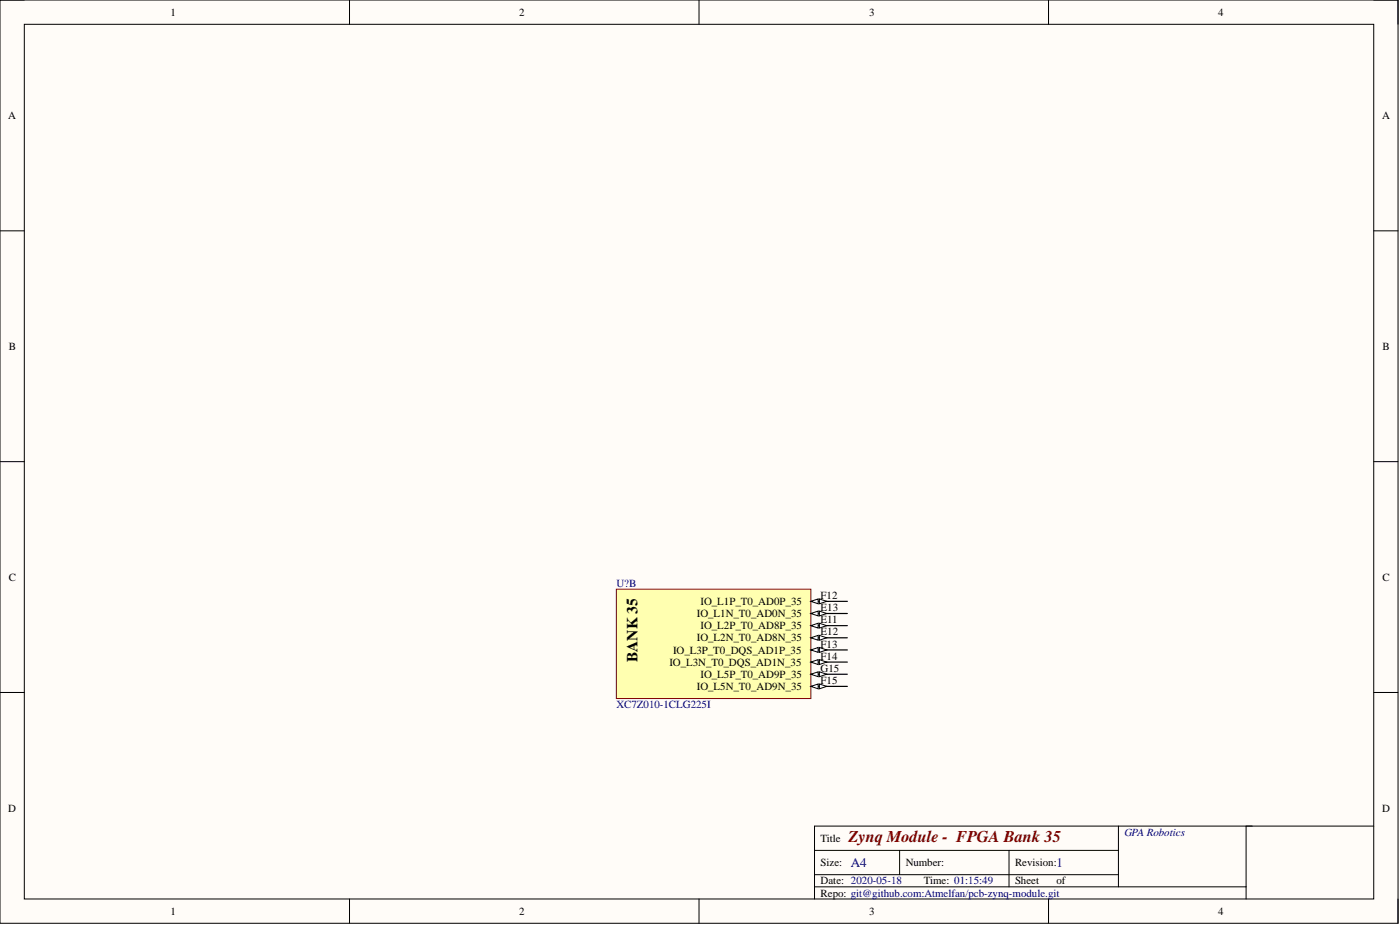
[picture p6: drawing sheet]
<svg xmlns="http://www.w3.org/2000/svg" width="292mm" height="193mm" viewBox="0 0 292 193" stroke-linecap="round" stroke-linejoin="round" font-family="sans-serif">
<path d="M0 0h291.7v192.6h-291.7z" fill-rule="evenodd" fill="#fffcf8"/>
<path d="M0 0h291.7v192.6h-291.7z" fill="none" stroke="#000" stroke-width=".21"/>
<path d="M5.1 5.1h281.5v182.4h-281.5z" fill-rule="evenodd" fill="#fffcf8"/>
<g fill="none" stroke="#000" stroke-width=".21">
<path d="M0 0h5.1M5.1 5.1h281.5v182.4h-281.5zM72.9 0v5.1M145.8 0v5.1M218.8 0v5.1M286.6 0h5.1v5.1M0 48.2h5.1M286.6 48.2h5.1M0 96.3h5.1M286.6 96.3h5.1M0 144.5h5.1M286.6 144.5h5.1"/>
<path d="M169.9 177.4h63.5M187.7 177.4v5.1M210.5 177.4v7.6M233.4 172.3v12.7M260 172.3v15.2M286.6 172.3h-116.7v15.2M72.9 187.5v5.1M145.8 187.5v5.1M169.9 185h90.1M169.9 182.5h63.5M218.8 187.5v5.1M291.7 187.5v5.1"/>
</g>
<path d="M128.6 122.9h40.6v22.8h-40.6z" fill-rule="evenodd" fill="#ffffb0"/>
<path d="M128.6 122.9h40.6v22.8h-40.6z" fill="none" stroke="#800000" stroke-width=".21"/>
<path d="M169.2 128h7.6" fill="none" stroke="#000" stroke-width=".25"/>
<path d="M169.2 128l1.5-.5v1z" fill="#f8fcff"/>
<path d="M169.2 128l1.5-.5v1z" fill="none" stroke="#000" stroke-width=".21"/>
<path d="M171 127.5l1.5 .5-1.5 .5z" fill="#f8fcff"/>
<path d="M171 127.5l1.5 .5-1.5 .5z" fill="none" stroke="#000" stroke-width=".21"/>
<path d="M169.2 125.5h7.6" fill="none" stroke="#000" stroke-width=".25"/>
<path d="M169.2 125.5l1.5-.6v1.1z" fill="#f8fcff"/>
<path d="M169.2 125.5l1.5-.6v1.1z" fill="none" stroke="#000" stroke-width=".21"/>
<path d="M171 124.9l1.5 .6-1.5 .5z" fill="#f8fcff"/>
<path d="M171 124.9l1.5 .6-1.5 .5z" fill="none" stroke="#000" stroke-width=".21"/>
<path d="M169.2 133.1h7.6" fill="none" stroke="#000" stroke-width=".25"/>
<path d="M169.2 133.1l1.5-.6v1.1z" fill="#f8fcff"/>
<path d="M169.2 133.1l1.5-.6v1.1z" fill="none" stroke="#000" stroke-width=".21"/>
<path d="M171 132.5l1.5 .6-1.5 .5z" fill="#f8fcff"/>
<path d="M171 132.5l1.5 .6-1.5 .5z" fill="none" stroke="#000" stroke-width=".21"/>
<path d="M169.2 130.5h7.6" fill="none" stroke="#000" stroke-width=".25"/>
<path d="M169.2 130.5l1.5-.5v1z" fill="#f8fcff"/>
<path d="M169.2 130.5l1.5-.5v1z" fill="none" stroke="#000" stroke-width=".21"/>
<path d="M171 130l1.5 .5-1.5 .5z" fill="#f8fcff"/>
<path d="M171 130l1.5 .5-1.5 .5z" fill="none" stroke="#000" stroke-width=".21"/>
<path d="M169.2 138.1h7.6" fill="none" stroke="#000" stroke-width=".25"/>
<path d="M169.2 138.1l1.5-.5v1z" fill="#f8fcff"/>
<path d="M169.2 138.1l1.5-.5v1z" fill="none" stroke="#000" stroke-width=".21"/>
<path d="M171 137.6l1.5 .5-1.5 .5z" fill="#f8fcff"/>
<path d="M171 137.6l1.5 .5-1.5 .5z" fill="none" stroke="#000" stroke-width=".21"/>
<path d="M169.2 135.6h7.6" fill="none" stroke="#000" stroke-width=".25"/>
<path d="M169.2 135.6l1.5-.5v1z" fill="#f8fcff"/>
<path d="M169.2 135.6l1.5-.5v1z" fill="none" stroke="#000" stroke-width=".21"/>
<path d="M171 135.1l1.5 .5-1.5 .5z" fill="#f8fcff"/>
<path d="M171 135.1l1.5 .5-1.5 .5z" fill="none" stroke="#000" stroke-width=".21"/>
<path d="M169.2 143.2h7.6" fill="none" stroke="#000" stroke-width=".25"/>
<path d="M169.2 143.2l1.5-.5v1z" fill="#f8fcff"/>
<path d="M169.2 143.2l1.5-.5v1z" fill="none" stroke="#000" stroke-width=".21"/>
<path d="M171 142.7l1.5 .5-1.5 .5z" fill="#f8fcff"/>
<path d="M171 142.7l1.5 .5-1.5 .5z" fill="none" stroke="#000" stroke-width=".21"/>
<path d="M169.2 140.7h7.6" fill="none" stroke="#000" stroke-width=".25"/>
<path d="M169.2 140.7l1.5-.5v1z" fill="#f8fcff"/>
<path d="M169.2 140.7l1.5-.5v1z" fill="none" stroke="#000" stroke-width=".21"/>
<path d="M171 140.2l1.5 .5-1.5 .5z" fill="#f8fcff"/>
<path d="M171 140.2l1.5 .5-1.5 .5z" fill="none" stroke="#000" stroke-width=".21"/>
<text font-size="3.4" fill="#800000" x="177" y="175.6">Zynq Module - FPGA Bank 35</text>
<text font-size="3.2" x="133" y="138.1" transform="rotate(-90 133 138.1)">BANK 35</text>
<g font-size="2.7" fill="#000080">
<text x="177.6" y="180.9">A4</text>
<text x="220.4" y="180.9">1</text>
</g>
<g font-size="2.3">
<text x="35.6" y="3.3">1</text>
<text x="108.3" y="3.3">2</text>
<text x="181.4" y="3.3">3</text>
<text x="254.2" y="3.3">4</text>
<text x="1.7" y="24.8">A</text>
<text x="288.4" y="24.8">A</text>
<text x="1.8" y="73">B</text>
<text x="288.4" y="73">B</text>
<text x="1.8" y="121.1">C</text>
<text x="171.2" y="124.9">F12</text>
<text x="288.4" y="121.1">C</text>
<text x="145.4" y="128.7">IO_L1N_T0_AD0N_35</text>
<text x="146.2" y="126.2">IO_L1P_T0_AD0P_35</text>
<text x="146.2" y="131.3">IO_L2P_T0_AD8P_35</text>
<text x="171.2" y="127.5">E13</text>
<text x="171.2" y="130">E11</text>
<text x="140.4" y="136.3">IO_L3P_T0_DQS_AD1P_35</text>
<text x="145.4" y="133.8">IO_L2N_T0_AD8N_35</text>
<text x="171.2" y="132.5">E12</text>
<text x="171.2" y="137.6">F14</text>
<text x="171.2" y="135.1">F13</text>
<text x="139.7" y="138.9">IO_L3N_T0_DQS_AD1N_35</text>
<text x="145.4" y="144">IO_L5N_T0_AD9N_35</text>
<text x="146.2" y="141.4">IO_L5P_T0_AD9P_35</text>
<text x="171.2" y="142.7">F15</text>
<text x="171.2" y="140.2">G15</text>
<text x="1.7" y="169.3">D</text>
<text x="288.4" y="169.3">D</text>
<text x="171.2" y="175.6">Title</text>
<text x="171.2" y="180.7">Size:</text>
<text x="171.2" y="184.5">Date: 2020-05-18</text>
<text x="189" y="180.7">Number:</text>
<text x="192.8" y="184.5">Time: 01:15:49</text>
<text x="211.8" y="180.7">Revision:</text>
<text x="211.8" y="184.5">Sheet</text>
<text x="220.4" y="184.5">of</text>
<text x="35.6" y="190.8">1</text>
<text x="108.3" y="190.8">2</text>
<text x="171.2" y="187">Repo: git@github.com:Atmelfan/pcb-zynq-module.git</text>
<text x="181.4" y="190.8">3</text>
<text x="254.2" y="190.8">4</text>
</g>
<g font-size="2.3" fill="#000080">
<text x="128.6" y="122.4">U?B</text>
<text x="128.6" y="147.8">XC7Z010-1CLG225I</text>
<text x="234.6" y="174.4">GPA Robotics</text>
</g>
</svg>
